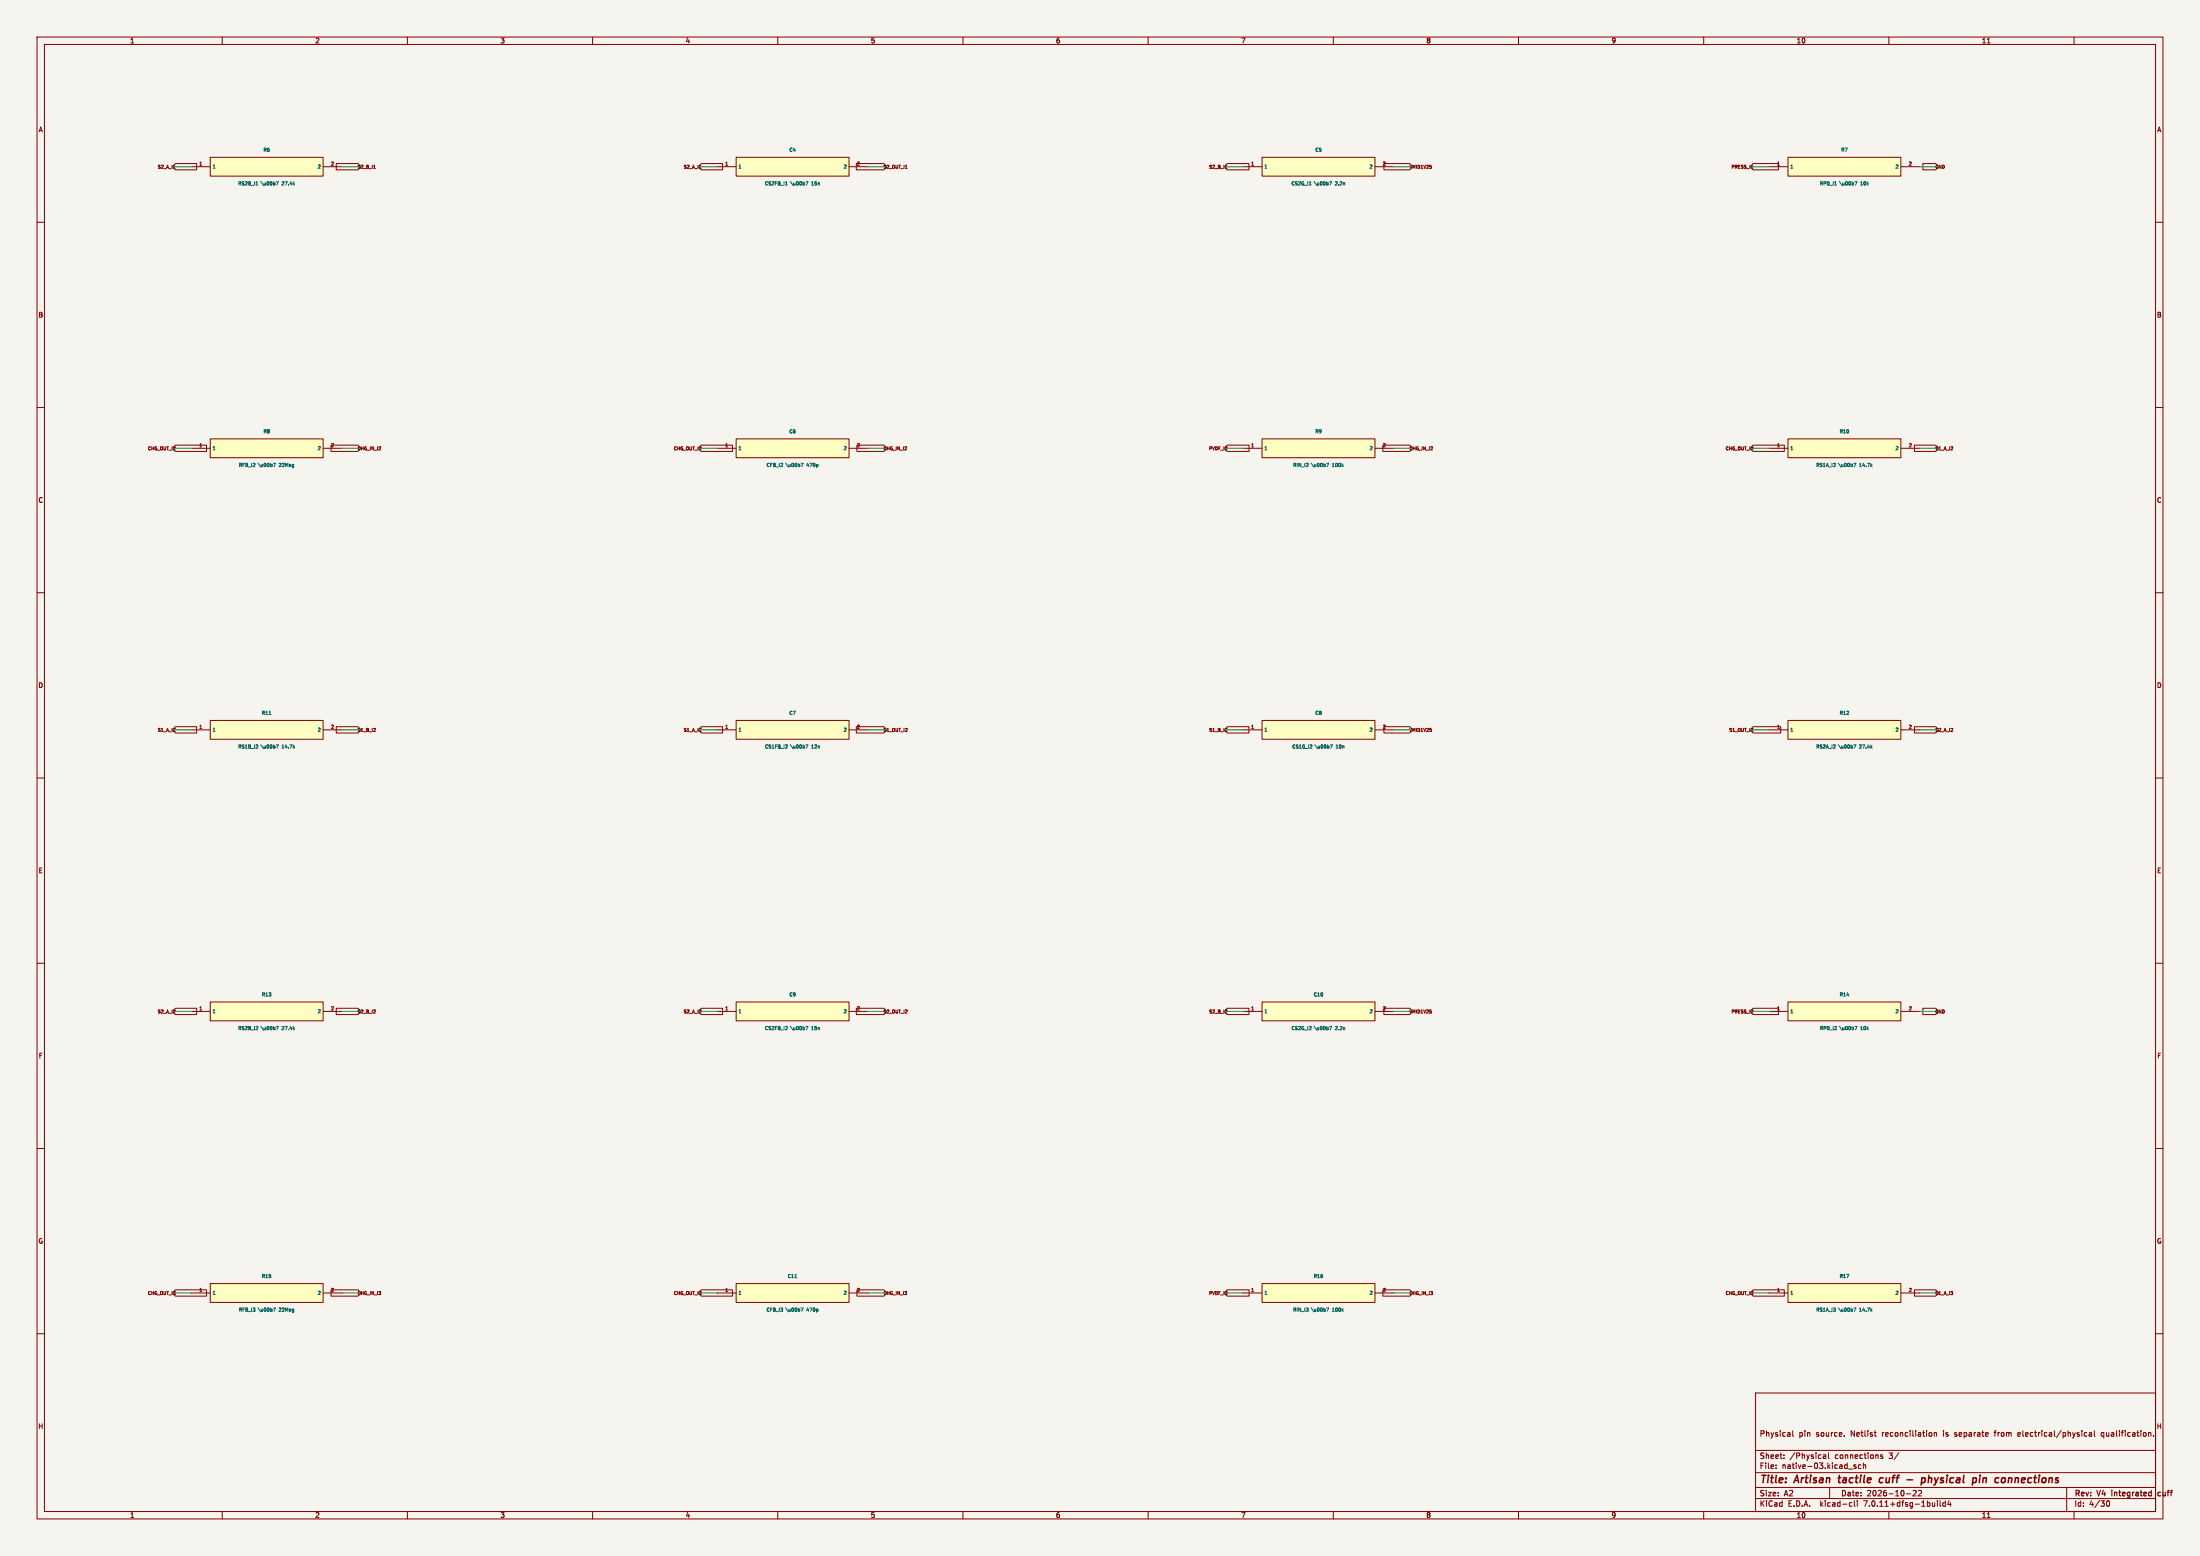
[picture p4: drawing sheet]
(kicad_sch (version 20230121) (generator eeschema) (paper "A2") (title_block (title "Artisan tactile cuff - physical pin connections") (date "2026-10-22") (rev "V4 integrated cuff") (comment 1 "Physical pin source. Netlist reconciliation is separate from electrical/physical qualification.")) (lib_symbols (symbol "Glove:P_RS2B_I1" (pin_names (offset .508)) (in_bom yes) (on_board yes) (property "Reference" "R6" (at 0 4.54 0) (effects (font (size 0.9 0.9)) )) (property "Value" "27.4k" (at 0 -4.54 0) (effects (font (size 0.9 0.9)) )) (symbol "P_RS2B_I1_0_1" (rectangle (start -15.24 2.54) (end 15.24 -2.54) (stroke (width .254) (type default)) (fill (type background)))) (symbol "P_RS2B_I1_1_1" (pin passive line (at -20.32 0.0 0) (length 5.08) (name "1" (effects (font (size 0.9 0.9)) )) (number "1" (effects (font (size 0.9 0.9)) ))) (pin passive line (at 20.32 0.0 180) (length 5.08) (name "2" (effects (font (size 0.9 0.9)) )) (number "2" (effects (font (size 0.9 0.9)) ))))) (symbol "Glove:P_CS2FB_I1" (pin_names (offset .508)) (in_bom yes) (on_board yes) (property "Reference" "C4" (at 0 4.54 0) (effects (font (size 0.9 0.9)) )) (property "Value" "15n" (at 0 -4.54 0) (effects (font (size 0.9 0.9)) )) (symbol "P_CS2FB_I1_0_1" (rectangle (start -15.24 2.54) (end 15.24 -2.54) (stroke (width .254) (type default)) (fill (type background)))) (symbol "P_CS2FB_I1_1_1" (pin passive line (at -20.32 0.0 0) (length 5.08) (name "1" (effects (font (size 0.9 0.9)) )) (number "1" (effects (font (size 0.9 0.9)) ))) (pin passive line (at 20.32 0.0 180) (length 5.08) (name "2" (effects (font (size 0.9 0.9)) )) (number "2" (effects (font (size 0.9 0.9)) ))))) (symbol "Glove:P_CS2G_I1" (pin_names (offset .508)) (in_bom yes) (on_board yes) (property "Reference" "C5" (at 0 4.54 0) (effects (font (size 0.9 0.9)) )) (property "Value" "2.2n" (at 0 -4.54 0) (effects (font (size 0.9 0.9)) )) (symbol "P_CS2G_I1_0_1" (rectangle (start -15.24 2.54) (end 15.24 -2.54) (stroke (width .254) (type default)) (fill (type background)))) (symbol "P_CS2G_I1_1_1" (pin passive line (at -20.32 0.0 0) (length 5.08) (name "1" (effects (font (size 0.9 0.9)) )) (number "1" (effects (font (size 0.9 0.9)) ))) (pin passive line (at 20.32 0.0 180) (length 5.08) (name "2" (effects (font (size 0.9 0.9)) )) (number "2" (effects (font (size 0.9 0.9)) ))))) (symbol "Glove:P_RPD_I1" (pin_names (offset .508)) (in_bom yes) (on_board yes) (property "Reference" "R7" (at 0 4.54 0) (effects (font (size 0.9 0.9)) )) (property "Value" "10k" (at 0 -4.54 0) (effects (font (size 0.9 0.9)) )) (symbol "P_RPD_I1_0_1" (rectangle (start -15.24 2.54) (end 15.24 -2.54) (stroke (width .254) (type default)) (fill (type background)))) (symbol "P_RPD_I1_1_1" (pin passive line (at -20.32 0.0 0) (length 5.08) (name "1" (effects (font (size 0.9 0.9)) )) (number "1" (effects (font (size 0.9 0.9)) ))) (pin passive line (at 20.32 0.0 180) (length 5.08) (name "2" (effects (font (size 0.9 0.9)) )) (number "2" (effects (font (size 0.9 0.9)) ))))) (symbol "Glove:P_RFB_I2" (pin_names (offset .508)) (in_bom yes) (on_board yes) (property "Reference" "R8" (at 0 4.54 0) (effects (font (size 0.9 0.9)) )) (property "Value" "22Meg" (at 0 -4.54 0) (effects (font (size 0.9 0.9)) )) (symbol "P_RFB_I2_0_1" (rectangle (start -15.24 2.54) (end 15.24 -2.54) (stroke (width .254) (type default)) (fill (type background)))) (symbol "P_RFB_I2_1_1" (pin passive line (at -20.32 0.0 0) (length 5.08) (name "1" (effects (font (size 0.9 0.9)) )) (number "1" (effects (font (size 0.9 0.9)) ))) (pin passive line (at 20.32 0.0 180) (length 5.08) (name "2" (effects (font (size 0.9 0.9)) )) (number "2" (effects (font (size 0.9 0.9)) ))))) (symbol "Glove:P_CFB_I2" (pin_names (offset .508)) (in_bom yes) (on_board yes) (property "Reference" "C6" (at 0 4.54 0) (effects (font (size 0.9 0.9)) )) (property "Value" "470p" (at 0 -4.54 0) (effects (font (size 0.9 0.9)) )) (symbol "P_CFB_I2_0_1" (rectangle (start -15.24 2.54) (end 15.24 -2.54) (stroke (width .254) (type default)) (fill (type background)))) (symbol "P_CFB_I2_1_1" (pin passive line (at -20.32 0.0 0) (length 5.08) (name "1" (effects (font (size 0.9 0.9)) )) (number "1" (effects (font (size 0.9 0.9)) ))) (pin passive line (at 20.32 0.0 180) (length 5.08) (name "2" (effects (font (size 0.9 0.9)) )) (number "2" (effects (font (size 0.9 0.9)) ))))) (symbol "Glove:P_RIN_I2" (pin_names (offset .508)) (in_bom yes) (on_board yes) (property "Reference" "R9" (at 0 4.54 0) (effects (font (size 0.9 0.9)) )) (property "Value" "100k" (at 0 -4.54 0) (effects (font (size 0.9 0.9)) )) (symbol "P_RIN_I2_0_1" (rectangle (start -15.24 2.54) (end 15.24 -2.54) (stroke (width .254) (type default)) (fill (type background)))) (symbol "P_RIN_I2_1_1" (pin passive line (at -20.32 0.0 0) (length 5.08) (name "1" (effects (font (size 0.9 0.9)) )) (number "1" (effects (font (size 0.9 0.9)) ))) (pin passive line (at 20.32 0.0 180) (length 5.08) (name "2" (effects (font (size 0.9 0.9)) )) (number "2" (effects (font (size 0.9 0.9)) ))))) (symbol "Glove:P_RS1A_I2" (pin_names (offset .508)) (in_bom yes) (on_board yes) (property "Reference" "R10" (at 0 4.54 0) (effects (font (size 0.9 0.9)) )) (property "Value" "14.7k" (at 0 -4.54 0) (effects (font (size 0.9 0.9)) )) (symbol "P_RS1A_I2_0_1" (rectangle (start -15.24 2.54) (end 15.24 -2.54) (stroke (width .254) (type default)) (fill (type background)))) (symbol "P_RS1A_I2_1_1" (pin passive line (at -20.32 0.0 0) (length 5.08) (name "1" (effects (font (size 0.9 0.9)) )) (number "1" (effects (font (size 0.9 0.9)) ))) (pin passive line (at 20.32 0.0 180) (length 5.08) (name "2" (effects (font (size 0.9 0.9)) )) (number "2" (effects (font (size 0.9 0.9)) ))))) (symbol "Glove:P_RS1B_I2" (pin_names (offset .508)) (in_bom yes) (on_board yes) (property "Reference" "R11" (at 0 4.54 0) (effects (font (size 0.9 0.9)) )) (property "Value" "14.7k" (at 0 -4.54 0) (effects (font (size 0.9 0.9)) )) (symbol "P_RS1B_I2_0_1" (rectangle (start -15.24 2.54) (end 15.24 -2.54) (stroke (width .254) (type default)) (fill (type background)))) (symbol "P_RS1B_I2_1_1" (pin passive line (at -20.32 0.0 0) (length 5.08) (name "1" (effects (font (size 0.9 0.9)) )) (number "1" (effects (font (size 0.9 0.9)) ))) (pin passive line (at 20.32 0.0 180) (length 5.08) (name "2" (effects (font (size 0.9 0.9)) )) (number "2" (effects (font (size 0.9 0.9)) ))))) (symbol "Glove:P_CS1FB_I2" (pin_names (offset .508)) (in_bom yes) (on_board yes) (property "Reference" "C7" (at 0 4.54 0) (effects (font (size 0.9 0.9)) )) (property "Value" "12n" (at 0 -4.54 0) (effects (font (size 0.9 0.9)) )) (symbol "P_CS1FB_I2_0_1" (rectangle (start -15.24 2.54) (end 15.24 -2.54) (stroke (width .254) (type default)) (fill (type background)))) (symbol "P_CS1FB_I2_1_1" (pin passive line (at -20.32 0.0 0) (length 5.08) (name "1" (effects (font (size 0.9 0.9)) )) (number "1" (effects (font (size 0.9 0.9)) ))) (pin passive line (at 20.32 0.0 180) (length 5.08) (name "2" (effects (font (size 0.9 0.9)) )) (number "2" (effects (font (size 0.9 0.9)) ))))) (symbol "Glove:P_CS1G_I2" (pin_names (offset .508)) (in_bom yes) (on_board yes) (property "Reference" "C8" (at 0 4.54 0) (effects (font (size 0.9 0.9)) )) (property "Value" "10n" (at 0 -4.54 0) (effects (font (size 0.9 0.9)) )) (symbol "P_CS1G_I2_0_1" (rectangle (start -15.24 2.54) (end 15.24 -2.54) (stroke (width .254) (type default)) (fill (type background)))) (symbol "P_CS1G_I2_1_1" (pin passive line (at -20.32 0.0 0) (length 5.08) (name "1" (effects (font (size 0.9 0.9)) )) (number "1" (effects (font (size 0.9 0.9)) ))) (pin passive line (at 20.32 0.0 180) (length 5.08) (name "2" (effects (font (size 0.9 0.9)) )) (number "2" (effects (font (size 0.9 0.9)) ))))) (symbol "Glove:P_RS2A_I2" (pin_names (offset .508)) (in_bom yes) (on_board yes) (property "Reference" "R12" (at 0 4.54 0) (effects (font (size 0.9 0.9)) )) (property "Value" "27.4k" (at 0 -4.54 0) (effects (font (size 0.9 0.9)) )) (symbol "P_RS2A_I2_0_1" (rectangle (start -15.24 2.54) (end 15.24 -2.54) (stroke (width .254) (type default)) (fill (type background)))) (symbol "P_RS2A_I2_1_1" (pin passive line (at -20.32 0.0 0) (length 5.08) (name "1" (effects (font (size 0.9 0.9)) )) (number "1" (effects (font (size 0.9 0.9)) ))) (pin passive line (at 20.32 0.0 180) (length 5.08) (name "2" (effects (font (size 0.9 0.9)) )) (number "2" (effects (font (size 0.9 0.9)) ))))) (symbol "Glove:P_RS2B_I2" (pin_names (offset .508)) (in_bom yes) (on_board yes) (property "Reference" "R13" (at 0 4.54 0) (effects (font (size 0.9 0.9)) )) (property "Value" "27.4k" (at 0 -4.54 0) (effects (font (size 0.9 0.9)) )) (symbol "P_RS2B_I2_0_1" (rectangle (start -15.24 2.54) (end 15.24 -2.54) (stroke (width .254) (type default)) (fill (type background)))) (symbol "P_RS2B_I2_1_1" (pin passive line (at -20.32 0.0 0) (length 5.08) (name "1" (effects (font (size 0.9 0.9)) )) (number "1" (effects (font (size 0.9 0.9)) ))) (pin passive line (at 20.32 0.0 180) (length 5.08) (name "2" (effects (font (size 0.9 0.9)) )) (number "2" (effects (font (size 0.9 0.9)) ))))) (symbol "Glove:P_CS2FB_I2" (pin_names (offset .508)) (in_bom yes) (on_board yes) (property "Reference" "C9" (at 0 4.54 0) (effects (font (size 0.9 0.9)) )) (property "Value" "15n" (at 0 -4.54 0) (effects (font (size 0.9 0.9)) )) (symbol "P_CS2FB_I2_0_1" (rectangle (start -15.24 2.54) (end 15.24 -2.54) (stroke (width .254) (type default)) (fill (type background)))) (symbol "P_CS2FB_I2_1_1" (pin passive line (at -20.32 0.0 0) (length 5.08) (name "1" (effects (font (size 0.9 0.9)) )) (number "1" (effects (font (size 0.9 0.9)) ))) (pin passive line (at 20.32 0.0 180) (length 5.08) (name "2" (effects (font (size 0.9 0.9)) )) (number "2" (effects (font (size 0.9 0.9)) ))))) (symbol "Glove:P_CS2G_I2" (pin_names (offset .508)) (in_bom yes) (on_board yes) (property "Reference" "C10" (at 0 4.54 0) (effects (font (size 0.9 0.9)) )) (property "Value" "2.2n" (at 0 -4.54 0) (effects (font (size 0.9 0.9)) )) (symbol "P_CS2G_I2_0_1" (rectangle (start -15.24 2.54) (end 15.24 -2.54) (stroke (width .254) (type default)) (fill (type background)))) (symbol "P_CS2G_I2_1_1" (pin passive line (at -20.32 0.0 0) (length 5.08) (name "1" (effects (font (size 0.9 0.9)) )) (number "1" (effects (font (size 0.9 0.9)) ))) (pin passive line (at 20.32 0.0 180) (length 5.08) (name "2" (effects (font (size 0.9 0.9)) )) (number "2" (effects (font (size 0.9 0.9)) ))))) (symbol "Glove:P_RPD_I2" (pin_names (offset .508)) (in_bom yes) (on_board yes) (property "Reference" "R14" (at 0 4.54 0) (effects (font (size 0.9 0.9)) )) (property "Value" "10k" (at 0 -4.54 0) (effects (font (size 0.9 0.9)) )) (symbol "P_RPD_I2_0_1" (rectangle (start -15.24 2.54) (end 15.24 -2.54) (stroke (width .254) (type default)) (fill (type background)))) (symbol "P_RPD_I2_1_1" (pin passive line (at -20.32 0.0 0) (length 5.08) (name "1" (effects (font (size 0.9 0.9)) )) (number "1" (effects (font (size 0.9 0.9)) ))) (pin passive line (at 20.32 0.0 180) (length 5.08) (name "2" (effects (font (size 0.9 0.9)) )) (number "2" (effects (font (size 0.9 0.9)) ))))) (symbol "Glove:P_RFB_I3" (pin_names (offset .508)) (in_bom yes) (on_board yes) (property "Reference" "R15" (at 0 4.54 0) (effects (font (size 0.9 0.9)) )) (property "Value" "22Meg" (at 0 -4.54 0) (effects (font (size 0.9 0.9)) )) (symbol "P_RFB_I3_0_1" (rectangle (start -15.24 2.54) (end 15.24 -2.54) (stroke (width .254) (type default)) (fill (type background)))) (symbol "P_RFB_I3_1_1" (pin passive line (at -20.32 0.0 0) (length 5.08) (name "1" (effects (font (size 0.9 0.9)) )) (number "1" (effects (font (size 0.9 0.9)) ))) (pin passive line (at 20.32 0.0 180) (length 5.08) (name "2" (effects (font (size 0.9 0.9)) )) (number "2" (effects (font (size 0.9 0.9)) ))))) (symbol "Glove:P_CFB_I3" (pin_names (offset .508)) (in_bom yes) (on_board yes) (property "Reference" "C11" (at 0 4.54 0) (effects (font (size 0.9 0.9)) )) (property "Value" "470p" (at 0 -4.54 0) (effects (font (size 0.9 0.9)) )) (symbol "P_CFB_I3_0_1" (rectangle (start -15.24 2.54) (end 15.24 -2.54) (stroke (width .254) (type default)) (fill (type background)))) (symbol "P_CFB_I3_1_1" (pin passive line (at -20.32 0.0 0) (length 5.08) (name "1" (effects (font (size 0.9 0.9)) )) (number "1" (effects (font (size 0.9 0.9)) ))) (pin passive line (at 20.32 0.0 180) (length 5.08) (name "2" (effects (font (size 0.9 0.9)) )) (number "2" (effects (font (size 0.9 0.9)) ))))) (symbol "Glove:P_RIN_I3" (pin_names (offset .508)) (in_bom yes) (on_board yes) (property "Reference" "R16" (at 0 4.54 0) (effects (font (size 0.9 0.9)) )) (property "Value" "100k" (at 0 -4.54 0) (effects (font (size 0.9 0.9)) )) (symbol "P_RIN_I3_0_1" (rectangle (start -15.24 2.54) (end 15.24 -2.54) (stroke (width .254) (type default)) (fill (type background)))) (symbol "P_RIN_I3_1_1" (pin passive line (at -20.32 0.0 0) (length 5.08) (name "1" (effects (font (size 0.9 0.9)) )) (number "1" (effects (font (size 0.9 0.9)) ))) (pin passive line (at 20.32 0.0 180) (length 5.08) (name "2" (effects (font (size 0.9 0.9)) )) (number "2" (effects (font (size 0.9 0.9)) ))))) (symbol "Glove:P_RS1A_I3" (pin_names (offset .508)) (in_bom yes) (on_board yes) (property "Reference" "R17" (at 0 4.54 0) (effects (font (size 0.9 0.9)) )) (property "Value" "14.7k" (at 0 -4.54 0) (effects (font (size 0.9 0.9)) )) (symbol "P_RS1A_I3_0_1" (rectangle (start -15.24 2.54) (end 15.24 -2.54) (stroke (width .254) (type default)) (fill (type background)))) (symbol "P_RS1A_I3_1_1" (pin passive line (at -20.32 0.0 0) (length 5.08) (name "1" (effects (font (size 0.9 0.9)) )) (number "1" (effects (font (size 0.9 0.9)) ))) (pin passive line (at 20.32 0.0 180) (length 5.08) (name "2" (effects (font (size 0.9 0.9)) )) (number "2" (effects (font (size 0.9 0.9)) )))))) (symbol (lib_id "Glove:P_RS2B_I1") (at 72 45 0) (unit 1) (in_bom yes) (on_board yes) (dnp no) (property "Reference" "R6" (at 72 40.46 0) (effects (font (size 0.9 0.9)) )) (property "Value" "RS2B_I1 \u00b7 27.4k" (at 72 49.54 0) (effects (font (size 0.9 0.9)) )) (property "Footprint" "Glove:R_0603_1608Metric" (at 72 45 0) (effects (font (size 0.9 0.9)) hide)) (property "Datasheet" "" (at 72 45 0) (effects (font (size 0.9 0.9)) hide)) (pin "1") (pin "2")) (wire (pts (xy 51.68 45.0) (xy 46.6 45.0)) (stroke (width 0) (type default))) (global_label "S2_A_I1" (shape input) (at 46.6 45.0 0) (effects (font (size 0.85 0.85)) (justify right))) (wire (pts (xy 92.32 45.0) (xy 97.39999999999999 45.0)) (stroke (width 0) (type default))) (global_label "S2_B_I1" (shape input) (at 97.39999999999999 45.0 180) (effects (font (size 0.85 0.85)) (justify left))) (symbol (lib_id "Glove:P_CS2FB_I1") (at 214 45 0) (unit 1) (in_bom yes) (on_board yes) (dnp no) (property "Reference" "C4" (at 214 40.46 0) (effects (font (size 0.9 0.9)) )) (property "Value" "CS2FB_I1 \u00b7 15n" (at 214 49.54 0) (effects (font (size 0.9 0.9)) )) (property "Footprint" "Glove:C_0603_1608Metric" (at 214 45 0) (effects (font (size 0.9 0.9)) hide)) (property "Datasheet" "" (at 214 45 0) (effects (font (size 0.9 0.9)) hide)) (pin "1") (pin "2")) (wire (pts (xy 193.68 45.0) (xy 188.6 45.0)) (stroke (width 0) (type default))) (global_label "S2_A_I1" (shape input) (at 188.6 45.0 0) (effects (font (size 0.85 0.85)) (justify right))) (wire (pts (xy 234.32 45.0) (xy 239.4 45.0)) (stroke (width 0) (type default))) (global_label "S2_OUT_I1" (shape input) (at 239.4 45.0 180) (effects (font (size 0.85 0.85)) (justify left))) (symbol (lib_id "Glove:P_CS2G_I1") (at 356 45 0) (unit 1) (in_bom yes) (on_board yes) (dnp no) (property "Reference" "C5" (at 356 40.46 0) (effects (font (size 0.9 0.9)) )) (property "Value" "CS2G_I1 \u00b7 2.2n" (at 356 49.54 0) (effects (font (size 0.9 0.9)) )) (property "Footprint" "Glove:C_0603_1608Metric" (at 356 45 0) (effects (font (size 0.9 0.9)) hide)) (property "Datasheet" "" (at 356 45 0) (effects (font (size 0.9 0.9)) hide)) (pin "1") (pin "2")) (wire (pts (xy 335.68 45.0) (xy 330.6 45.0)) (stroke (width 0) (type default))) (global_label "S2_B_I1" (shape input) (at 330.6 45.0 0) (effects (font (size 0.85 0.85)) (justify right))) (wire (pts (xy 376.32 45.0) (xy 381.4 45.0)) (stroke (width 0) (type default))) (global_label "VMID1V25" (shape input) (at 381.4 45.0 180) (effects (font (size 0.85 0.85)) (justify left))) (symbol (lib_id "Glove:P_RPD_I1") (at 498 45 0) (unit 1) (in_bom yes) (on_board yes) (dnp no) (property "Reference" "R7" (at 498 40.46 0) (effects (font (size 0.9 0.9)) )) (property "Value" "RPD_I1 \u00b7 10k" (at 498 49.54 0) (effects (font (size 0.9 0.9)) )) (property "Footprint" "Glove:R_0603_1608Metric" (at 498 45 0) (effects (font (size 0.9 0.9)) hide)) (property "Datasheet" "" (at 498 45 0) (effects (font (size 0.9 0.9)) hide)) (pin "1") (pin "2")) (wire (pts (xy 477.68 45.0) (xy 472.6 45.0)) (stroke (width 0) (type default))) (global_label "PRESS_I1" (shape input) (at 472.6 45.0 0) (effects (font (size 0.85 0.85)) (justify right))) (wire (pts (xy 518.32 45.0) (xy 523.4000000000001 45.0)) (stroke (width 0) (type default))) (global_label "GND" (shape input) (at 523.4000000000001 45.0 180) (effects (font (size 0.85 0.85)) (justify left))) (symbol (lib_id "Glove:P_RFB_I2") (at 72 121 0) (unit 1) (in_bom yes) (on_board yes) (dnp no) (property "Reference" "R8" (at 72 116.46 0) (effects (font (size 0.9 0.9)) )) (property "Value" "RFB_I2 \u00b7 22Meg" (at 72 125.54 0) (effects (font (size 0.9 0.9)) )) (property "Footprint" "Glove:R_0805_2012Metric" (at 72 121 0) (effects (font (size 0.9 0.9)) hide)) (property "Datasheet" "" (at 72 121 0) (effects (font (size 0.9 0.9)) hide)) (pin "1") (pin "2")) (wire (pts (xy 51.68 121.0) (xy 46.6 121.0)) (stroke (width 0) (type default))) (global_label "CHG_OUT_I2" (shape input) (at 46.6 121.0 0) (effects (font (size 0.85 0.85)) (justify right))) (wire (pts (xy 92.32 121.0) (xy 97.39999999999999 121.0)) (stroke (width 0) (type default))) (global_label "CHG_IN_I2" (shape input) (at 97.39999999999999 121.0 180) (effects (font (size 0.85 0.85)) (justify left))) (symbol (lib_id "Glove:P_CFB_I2") (at 214 121 0) (unit 1) (in_bom yes) (on_board yes) (dnp no) (property "Reference" "C6" (at 214 116.46 0) (effects (font (size 0.9 0.9)) )) (property "Value" "CFB_I2 \u00b7 470p" (at 214 125.54 0) (effects (font (size 0.9 0.9)) )) (property "Footprint" "Glove:C_0603_1608Metric" (at 214 121 0) (effects (font (size 0.9 0.9)) hide)) (property "Datasheet" "" (at 214 121 0) (effects (font (size 0.9 0.9)) hide)) (pin "1") (pin "2")) (wire (pts (xy 193.68 121.0) (xy 188.6 121.0)) (stroke (width 0) (type default))) (global_label "CHG_OUT_I2" (shape input) (at 188.6 121.0 0) (effects (font (size 0.85 0.85)) (justify right))) (wire (pts (xy 234.32 121.0) (xy 239.4 121.0)) (stroke (width 0) (type default))) (global_label "CHG_IN_I2" (shape input) (at 239.4 121.0 180) (effects (font (size 0.85 0.85)) (justify left))) (symbol (lib_id "Glove:P_RIN_I2") (at 356 121 0) (unit 1) (in_bom yes) (on_board yes) (dnp no) (property "Reference" "R9" (at 356 116.46 0) (effects (font (size 0.9 0.9)) )) (property "Value" "RIN_I2 \u00b7 100k" (at 356 125.54 0) (effects (font (size 0.9 0.9)) )) (property "Footprint" "Glove:R_0603_1608Metric" (at 356 121 0) (effects (font (size 0.9 0.9)) hide)) (property "Datasheet" "" (at 356 121 0) (effects (font (size 0.9 0.9)) hide)) (pin "1") (pin "2")) (wire (pts (xy 335.68 121.0) (xy 330.6 121.0)) (stroke (width 0) (type default))) (global_label "PVDF_I2" (shape input) (at 330.6 121.0 0) (effects (font (size 0.85 0.85)) (justify right))) (wire (pts (xy 376.32 121.0) (xy 381.4 121.0)) (stroke (width 0) (type default))) (global_label "CHG_IN_I2" (shape input) (at 381.4 121.0 180) (effects (font (size 0.85 0.85)) (justify left))) (symbol (lib_id "Glove:P_RS1A_I2") (at 498 121 0) (unit 1) (in_bom yes) (on_board yes) (dnp no) (property "Reference" "R10" (at 498 116.46 0) (effects (font (size 0.9 0.9)) )) (property "Value" "RS1A_I2 \u00b7 14.7k" (at 498 125.54 0) (effects (font (size 0.9 0.9)) )) (property "Footprint" "Glove:R_0603_1608Metric" (at 498 121 0) (effects (font (size 0.9 0.9)) hide)) (property "Datasheet" "" (at 498 121 0) (effects (font (size 0.9 0.9)) hide)) (pin "1") (pin "2")) (wire (pts (xy 477.68 121.0) (xy 472.6 121.0)) (stroke (width 0) (type default))) (global_label "CHG_OUT_I2" (shape input) (at 472.6 121.0 0) (effects (font (size 0.85 0.85)) (justify right))) (wire (pts (xy 518.32 121.0) (xy 523.4000000000001 121.0)) (stroke (width 0) (type default))) (global_label "S1_A_I2" (shape input) (at 523.4000000000001 121.0 180) (effects (font (size 0.85 0.85)) (justify left))) (symbol (lib_id "Glove:P_RS1B_I2") (at 72 197 0) (unit 1) (in_bom yes) (on_board yes) (dnp no) (property "Reference" "R11" (at 72 192.46 0) (effects (font (size 0.9 0.9)) )) (property "Value" "RS1B_I2 \u00b7 14.7k" (at 72 201.54 0) (effects (font (size 0.9 0.9)) )) (property "Footprint" "Glove:R_0603_1608Metric" (at 72 197 0) (effects (font (size 0.9 0.9)) hide)) (property "Datasheet" "" (at 72 197 0) (effects (font (size 0.9 0.9)) hide)) (pin "1") (pin "2")) (wire (pts (xy 51.68 197.0) (xy 46.6 197.0)) (stroke (width 0) (type default))) (global_label "S1_A_I2" (shape input) (at 46.6 197.0 0) (effects (font (size 0.85 0.85)) (justify right))) (wire (pts (xy 92.32 197.0) (xy 97.39999999999999 197.0)) (stroke (width 0) (type default))) (global_label "S1_B_I2" (shape input) (at 97.39999999999999 197.0 180) (effects (font (size 0.85 0.85)) (justify left))) (symbol (lib_id "Glove:P_CS1FB_I2") (at 214 197 0) (unit 1) (in_bom yes) (on_board yes) (dnp no) (property "Reference" "C7" (at 214 192.46 0) (effects (font (size 0.9 0.9)) )) (property "Value" "CS1FB_I2 \u00b7 12n" (at 214 201.54 0) (effects (font (size 0.9 0.9)) )) (property "Footprint" "Glove:C_0603_1608Metric" (at 214 197 0) (effects (font (size 0.9 0.9)) hide)) (property "Datasheet" "" (at 214 197 0) (effects (font (size 0.9 0.9)) hide)) (pin "1") (pin "2")) (wire (pts (xy 193.68 197.0) (xy 188.6 197.0)) (stroke (width 0) (type default))) (global_label "S1_A_I2" (shape input) (at 188.6 197.0 0) (effects (font (size 0.85 0.85)) (justify right))) (wire (pts (xy 234.32 197.0) (xy 239.4 197.0)) (stroke (width 0) (type default))) (global_label "S1_OUT_I2" (shape input) (at 239.4 197.0 180) (effects (font (size 0.85 0.85)) (justify left))) (symbol (lib_id "Glove:P_CS1G_I2") (at 356 197 0) (unit 1) (in_bom yes) (on_board yes) (dnp no) (property "Reference" "C8" (at 356 192.46 0) (effects (font (size 0.9 0.9)) )) (property "Value" "CS1G_I2 \u00b7 10n" (at 356 201.54 0) (effects (font (size 0.9 0.9)) )) (property "Footprint" "Glove:C_0603_1608Metric" (at 356 197 0) (effects (font (size 0.9 0.9)) hide)) (property "Datasheet" "" (at 356 197 0) (effects (font (size 0.9 0.9)) hide)) (pin "1") (pin "2")) (wire (pts (xy 335.68 197.0) (xy 330.6 197.0)) (stroke (width 0) (type default))) (global_label "S1_B_I2" (shape input) (at 330.6 197.0 0) (effects (font (size 0.85 0.85)) (justify right))) (wire (pts (xy 376.32 197.0) (xy 381.4 197.0)) (stroke (width 0) (type default))) (global_label "VMID1V25" (shape input) (at 381.4 197.0 180) (effects (font (size 0.85 0.85)) (justify left))) (symbol (lib_id "Glove:P_RS2A_I2") (at 498 197 0) (unit 1) (in_bom yes) (on_board yes) (dnp no) (property "Reference" "R12" (at 498 192.46 0) (effects (font (size 0.9 0.9)) )) (property "Value" "RS2A_I2 \u00b7 27.4k" (at 498 201.54 0) (effects (font (size 0.9 0.9)) )) (property "Footprint" "Glove:R_0603_1608Metric" (at 498 197 0) (effects (font (size 0.9 0.9)) hide)) (property "Datasheet" "" (at 498 197 0) (effects (font (size 0.9 0.9)) hide)) (pin "1") (pin "2")) (wire (pts (xy 477.68 197.0) (xy 472.6 197.0)) (stroke (width 0) (type default))) (global_label "S1_OUT_I2" (shape input) (at 472.6 197.0 0) (effects (font (size 0.85 0.85)) (justify right))) (wire (pts (xy 518.32 197.0) (xy 523.4000000000001 197.0)) (stroke (width 0) (type default))) (global_label "S2_A_I2" (shape input) (at 523.4000000000001 197.0 180) (effects (font (size 0.85 0.85)) (justify left))) (symbol (lib_id "Glove:P_RS2B_I2") (at 72 273 0) (unit 1) (in_bom yes) (on_board yes) (dnp no) (property "Reference" "R13" (at 72 268.46 0) (effects (font (size 0.9 0.9)) )) (property "Value" "RS2B_I2 \u00b7 27.4k" (at 72 277.54 0) (effects (font (size 0.9 0.9)) )) (property "Footprint" "Glove:R_0603_1608Metric" (at 72 273 0) (effects (font (size 0.9 0.9)) hide)) (property "Datasheet" "" (at 72 273 0) (effects (font (size 0.9 0.9)) hide)) (pin "1") (pin "2")) (wire (pts (xy 51.68 273.0) (xy 46.6 273.0)) (stroke (width 0) (type default))) (global_label "S2_A_I2" (shape input) (at 46.6 273.0 0) (effects (font (size 0.85 0.85)) (justify right))) (wire (pts (xy 92.32 273.0) (xy 97.39999999999999 273.0)) (stroke (width 0) (type default))) (global_label "S2_B_I2" (shape input) (at 97.39999999999999 273.0 180) (effects (font (size 0.85 0.85)) (justify left))) (symbol (lib_id "Glove:P_CS2FB_I2") (at 214 273 0) (unit 1) (in_bom yes) (on_board yes) (dnp no) (property "Reference" "C9" (at 214 268.46 0) (effects (font (size 0.9 0.9)) )) (property "Value" "CS2FB_I2 \u00b7 15n" (at 214 277.54 0) (effects (font (size 0.9 0.9)) )) (property "Footprint" "Glove:C_0603_1608Metric" (at 214 273 0) (effects (font (size 0.9 0.9)) hide)) (property "Datasheet" "" (at 214 273 0) (effects (font (size 0.9 0.9)) hide)) (pin "1") (pin "2")) (wire (pts (xy 193.68 273.0) (xy 188.6 273.0)) (stroke (width 0) (type default))) (global_label "S2_A_I2" (shape input) (at 188.6 273.0 0) (effects (font (size 0.85 0.85)) (justify right))) (wire (pts (xy 234.32 273.0) (xy 239.4 273.0)) (stroke (width 0) (type default))) (global_label "S2_OUT_I2" (shape input) (at 239.4 273.0 180) (effects (font (size 0.85 0.85)) (justify left))) (symbol (lib_id "Glove:P_CS2G_I2") (at 356 273 0) (unit 1) (in_bom yes) (on_board yes) (dnp no) (property "Reference" "C10" (at 356 268.46 0) (effects (font (size 0.9 0.9)) )) (property "Value" "CS2G_I2 \u00b7 2.2n" (at 356 277.54 0) (effects (font (size 0.9 0.9)) )) (property "Footprint" "Glove:C_0603_1608Metric" (at 356 273 0) (effects (font (size 0.9 0.9)) hide)) (property "Datasheet" "" (at 356 273 0) (effects (font (size 0.9 0.9)) hide)) (pin "1") (pin "2")) (wire (pts (xy 335.68 273.0) (xy 330.6 273.0)) (stroke (width 0) (type default))) (global_label "S2_B_I2" (shape input) (at 330.6 273.0 0) (effects (font (size 0.85 0.85)) (justify right))) (wire (pts (xy 376.32 273.0) (xy 381.4 273.0)) (stroke (width 0) (type default))) (global_label "VMID1V25" (shape input) (at 381.4 273.0 180) (effects (font (size 0.85 0.85)) (justify left))) (symbol (lib_id "Glove:P_RPD_I2") (at 498 273 0) (unit 1) (in_bom yes) (on_board yes) (dnp no) (property "Reference" "R14" (at 498 268.46 0) (effects (font (size 0.9 0.9)) )) (property "Value" "RPD_I2 \u00b7 10k" (at 498 277.54 0) (effects (font (size 0.9 0.9)) )) (property "Footprint" "Glove:R_0603_1608Metric" (at 498 273 0) (effects (font (size 0.9 0.9)) hide)) (property "Datasheet" "" (at 498 273 0) (effects (font (size 0.9 0.9)) hide)) (pin "1") (pin "2")) (wire (pts (xy 477.68 273.0) (xy 472.6 273.0)) (stroke (width 0) (type default))) (global_label "PRESS_I2" (shape input) (at 472.6 273.0 0) (effects (font (size 0.85 0.85)) (justify right))) (wire (pts (xy 518.32 273.0) (xy 523.4000000000001 273.0)) (stroke (width 0) (type default))) (global_label "GND" (shape input) (at 523.4000000000001 273.0 180) (effects (font (size 0.85 0.85)) (justify left))) (symbol (lib_id "Glove:P_RFB_I3") (at 72 349 0) (unit 1) (in_bom yes) (on_board yes) (dnp no) (property "Reference" "R15" (at 72 344.46 0) (effects (font (size 0.9 0.9)) )) (property "Value" "RFB_I3 \u00b7 22Meg" (at 72 353.54 0) (effects (font (size 0.9 0.9)) )) (property "Footprint" "Glove:R_0805_2012Metric" (at 72 349 0) (effects (font (size 0.9 0.9)) hide)) (property "Datasheet" "" (at 72 349 0) (effects (font (size 0.9 0.9)) hide)) (pin "1") (pin "2")) (wire (pts (xy 51.68 349.0) (xy 46.6 349.0)) (stroke (width 0) (type default))) (global_label "CHG_OUT_I3" (shape input) (at 46.6 349.0 0) (effects (font (size 0.85 0.85)) (justify right))) (wire (pts (xy 92.32 349.0) (xy 97.39999999999999 349.0)) (stroke (width 0) (type default))) (global_label "CHG_IN_I3" (shape input) (at 97.39999999999999 349.0 180) (effects (font (size 0.85 0.85)) (justify left))) (symbol (lib_id "Glove:P_CFB_I3") (at 214 349 0) (unit 1) (in_bom yes) (on_board yes) (dnp no) (property "Reference" "C11" (at 214 344.46 0) (effects (font (size 0.9 0.9)) )) (property "Value" "CFB_I3 \u00b7 470p" (at 214 353.54 0) (effects (font (size 0.9 0.9)) )) (property "Footprint" "Glove:C_0603_1608Metric" (at 214 349 0) (effects (font (size 0.9 0.9)) hide)) (property "Datasheet" "" (at 214 349 0) (effects (font (size 0.9 0.9)) hide)) (pin "1") (pin "2")) (wire (pts (xy 193.68 349.0) (xy 188.6 349.0)) (stroke (width 0) (type default))) (global_label "CHG_OUT_I3" (shape input) (at 188.6 349.0 0) (effects (font (size 0.85 0.85)) (justify right))) (wire (pts (xy 234.32 349.0) (xy 239.4 349.0)) (stroke (width 0) (type default))) (global_label "CHG_IN_I3" (shape input) (at 239.4 349.0 180) (effects (font (size 0.85 0.85)) (justify left))) (symbol (lib_id "Glove:P_RIN_I3") (at 356 349 0) (unit 1) (in_bom yes) (on_board yes) (dnp no) (property "Reference" "R16" (at 356 344.46 0) (effects (font (size 0.9 0.9)) )) (property "Value" "RIN_I3 \u00b7 100k" (at 356 353.54 0) (effects (font (size 0.9 0.9)) )) (property "Footprint" "Glove:R_0603_1608Metric" (at 356 349 0) (effects (font (size 0.9 0.9)) hide)) (property "Datasheet" "" (at 356 349 0) (effects (font (size 0.9 0.9)) hide)) (pin "1") (pin "2")) (wire (pts (xy 335.68 349.0) (xy 330.6 349.0)) (stroke (width 0) (type default))) (global_label "PVDF_I3" (shape input) (at 330.6 349.0 0) (effects (font (size 0.85 0.85)) (justify right))) (wire (pts (xy 376.32 349.0) (xy 381.4 349.0)) (stroke (width 0) (type default))) (global_label "CHG_IN_I3" (shape input) (at 381.4 349.0 180) (effects (font (size 0.85 0.85)) (justify left))) (symbol (lib_id "Glove:P_RS1A_I3") (at 498 349 0) (unit 1) (in_bom yes) (on_board yes) (dnp no) (property "Reference" "R17" (at 498 344.46 0) (effects (font (size 0.9 0.9)) )) (property "Value" "RS1A_I3 \u00b7 14.7k" (at 498 353.54 0) (effects (font (size 0.9 0.9)) )) (property "Footprint" "Glove:R_0603_1608Metric" (at 498 349 0) (effects (font (size 0.9 0.9)) hide)) (property "Datasheet" "" (at 498 349 0) (effects (font (size 0.9 0.9)) hide)) (pin "1") (pin "2")) (wire (pts (xy 477.68 349.0) (xy 472.6 349.0)) (stroke (width 0) (type default))) (global_label "CHG_OUT_I3" (shape input) (at 472.6 349.0 0) (effects (font (size 0.85 0.85)) (justify right))) (wire (pts (xy 518.32 349.0) (xy 523.4000000000001 349.0)) (stroke (width 0) (type default))) (global_label "S1_A_I3" (shape input) (at 523.4000000000001 349.0 180) (effects (font (size 0.85 0.85)) (justify left))))
